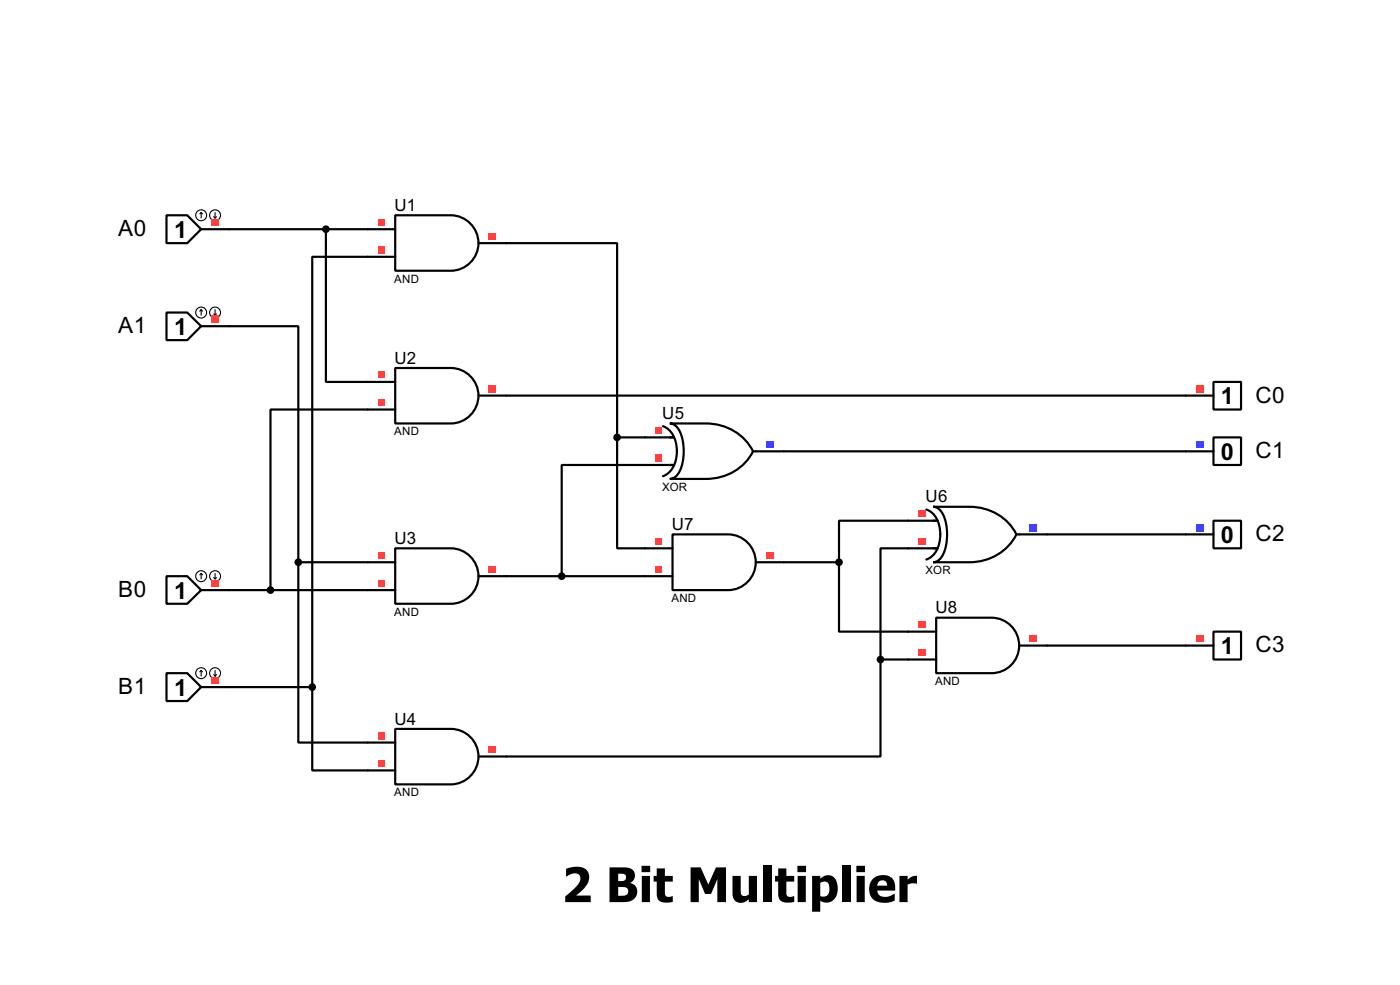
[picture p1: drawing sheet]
<svg xmlns="http://www.w3.org/2000/svg" width="256mm" height="180mm" viewBox="0 0 256 180" stroke-linecap="round" stroke-linejoin="round" font-family="sans-serif">
<g fill="none" stroke="#000" stroke-width=".4">
<path d="M72.4 39.4h10.2a5.1 5.1 0 0 1 5.1 5.1 5.1 5.1 0 0 1-5.1 5.1h-10.2zM42 59.7h12.7v43.2M42 42h30.4M59.7 42v27.9h7.7M72.4 47h-15.2v78.8M87.7 44.5h25.4v35.6M67.4 75h-17.8v33M92.8 72.4h124.4M113.1 80.1v20.3h5.1M113.1 80.1h5.1M118.2 85.1h-15.3v20.4M143.6 82.6h73.6"/>
<path d="M166.4 95.3h-12.7v7.6M191.8 97.8h25.4M42 108h25.4M54.7 102.9v33h12.7M54.7 102.9h12.7M92.8 105.5h25.4M143.6 102.9h10.1M153.7 102.9v12.7h12.7M166.4 100.4h-5.1v20.3M191.8 118.2h25.4M42 125.8h15.2M57.2 125.8v15.2h10.2"/>
<path d="M161.3 120.7v17.8h-68.5M161.3 120.7h5.1"/>
</g>
<g fill="#ff4040">
<path d="M69.3 40.1h1.2v1.2h-1.2z"/>
<path d="M69.3 45.1h1.2v1.3h-1.2z"/>
<path d="M89.6 42.6h1.3v1.3h-1.3z"/>
</g>
<path d="M67.4 69.9h5M67.4 75h5M72.4 67.4h10.2a5.1 5.1 0 0 1 5.1 5 5.1 5.1 0 0 1-5.1 5.1h-10.2zM87.7 72.4h5.1" fill="none" stroke="#000" stroke-width=".4"/>
<g fill="#ff4040">
<path d="M69.3 68h1.2v1.3h-1.2z"/>
<path d="M69.3 73.1h1.2v1.2h-1.2z"/>
<path d="M89.6 70.5h1.3v1.3h-1.3z"/>
</g>
<path d="M67.4 102.9h5M67.4 108h5M72.4 100.4h10.2a5.1 5.1 0 0 1 5.1 5 5.1 5.1 0 0 1-5.1 5.1h-10.2zM87.7 105.5h5.1" fill="none" stroke="#000" stroke-width=".4"/>
<g fill="#ff4040">
<path d="M69.3 101h1.2v1.3h-1.2z"/>
<path d="M69.3 106.1h1.2v1.3h-1.2z"/>
<path d="M89.6 103.6h1.3v1.2h-1.3z"/>
</g>
<path d="M67.4 135.9h5M72.4 133.4h10.2a5.1 5.1 0 0 1 5.1 5.1 5.1 5.1 0 0 1-5.1 5.1h-10.2zM87.7 138.5h5.1M67.4 141h5" fill="none" stroke="#000" stroke-width=".4"/>
<g fill="#ff4040">
<path d="M69.3 134h1.2v1.3h-1.2z"/>
<path d="M69.3 139.1h1.2v1.3h-1.2z"/>
<path d="M89.6 136.6h1.3v1.2h-1.3z"/>
</g>
<path d="M121.5 78a4.6 4.6 0 0 1 2.5 4.6 4.6 4.6 0 0 1-2.5 4.6M122.7 77.5h6.6a9.5 9.5 0 0 1 8.7 5.1 9.5 9.5 0 0 1-8.7 5.1h-6.6a2.21 2.21 0 0 0 1.9-1.5 9.2 9.2 0 0 0-.4-7.8l-.9-.8zM118.2 80.1h5.3M118.2 85.1h5.3M138 82.6h5.6" fill="none" stroke="#000" stroke-width=".4"/>
<g fill="#ff4040">
<path d="M120.1 78.2h1.2v1.2h-1.2z"/>
<path d="M120.1 83.2h1.2v1.3h-1.2z"/>
</g>
<path d="M140.4 80.7h1.3v1.3h-1.3z" fill="#4040ff"/>
<path d="M166.4 95.3h5.4M169.7 93.3a4.5 4.5 0 0 1 2.6 4.5 4.5 4.5 0 0 1-2.6 4.6M171 92.8h6.6a9.4 9.4 0 0 1 8.6 5 9.5 9.5 0 0 1-8.6 5.1h-6.6a2.2 2.2 0 0 0 1.8-1.5 9.2 9.2 0 0 0-.4-7.8l-.9-.7zM186.2 97.8h5.6M166.4 100.4h5.4" fill="none" stroke="#000" stroke-width=".4"/>
<g fill="#ff4040">
<path d="M168.3 93.4h1.3v1.3h-1.3z"/>
<path d="M168.3 98.5h1.3v1.2h-1.3z"/>
</g>
<path d="M188.6 95.9h1.3v1.3h-1.3z" fill="#4040ff"/>
<path d="M123.2 97.8h10.2a5.1 5.1 0 0 1 5.1 5.1 5.1 5.1 0 0 1-5.1 5.1h-10.2zM118.2 100.4h5M118.2 105.5h5M138.5 102.9h5.1" fill="none" stroke="#000" stroke-width=".4"/>
<g fill="#ff4040">
<path d="M120.1 98.5h1.2v1.2h-1.2z"/>
<path d="M120.1 103.6h1.2v1.2h-1.2z"/>
<path d="M140.4 101h1.3v1.3h-1.3z"/>
</g>
<path d="M166.4 115.6h5.1M171.5 113.1h10.2a5.1 5.1 0 0 1 5 5 5.1 5.1 0 0 1-5 5.1h-10.2zM186.7 118.2h5.1M166.4 120.7h5.1" fill="none" stroke="#000" stroke-width=".4"/>
<g fill="#ff4040">
<path d="M168.3 113.7h1.3v1.3h-1.3z"/>
<path d="M168.3 118.8h1.3v1.3h-1.3z"/>
<path d="M188.6 116.3h1.3v1.2h-1.3z"/>
</g>
<path d="M30.5 39.4h3.8l2.6 2.6-2.6 2.5h-3.8zM36.9 42h5.1" fill="none" stroke="#000" stroke-width=".4"/>
<g fill="none" stroke="#000" stroke-width=".2">
<path d="M36.9 38.9l-.3 .3M36.9 38.9l.2 .3M36.9 38.9v1M39.2 39.7l.2 .2M39.4 38.9v1M39.7 39.7l-.3 .2"/>
<circle cx="36.8" cy="39.4" r="1"/>
<circle cx="39.4" cy="39.4" r="1"/>
</g>
<path d="M38.8 40.1h1.3v1.2h-1.3z" fill="#ff4040"/>
<circle cx="59.7" cy="42" r=".5" fill="#000" stroke="#000" stroke-width=".4"/>
<path d="M30.5 57.2h3.8l2.6 2.5-2.6 2.6h-3.8zM36.9 59.7h5.1" fill="none" stroke="#000" stroke-width=".4"/>
<g fill="none" stroke="#000" stroke-width=".2">
<path d="M36.9 56.7l-.3 .3M36.9 56.7l.2 .3M36.9 56.7v1M39.2 57.5l.2 .2M39.4 56.7v1M39.7 57.5l-.3 .2"/>
<circle cx="36.8" cy="57.2" r="1"/>
<circle cx="39.4" cy="57.2" r="1"/>
</g>
<path d="M38.8 57.8h1.3v1.3h-1.3z" fill="#ff4040"/>
<path d="M30.5 105.5h3.8l2.6 2.5-2.6 2.5h-3.8zM36.9 108h5.1" fill="none" stroke="#000" stroke-width=".4"/>
<g fill="none" stroke="#000" stroke-width=".2">
<path d="M36.9 105l-.3 .2M36.9 105l.2 .2M36.9 105v1M39.2 105.7l.2 .3M39.4 105v1M39.7 105.7l-.3 .3"/>
<circle cx="36.8" cy="105.5" r="1"/>
<circle cx="39.4" cy="105.5" r="1"/>
</g>
<path d="M38.8 106.1h1.3v1.3h-1.3z" fill="#ff4040"/>
<path d="M30.5 123.2h3.8l2.6 2.6-2.6 2.5h-3.8zM36.9 125.8h5.1" fill="none" stroke="#000" stroke-width=".4"/>
<g fill="none" stroke="#000" stroke-width=".2">
<path d="M36.9 122.7l-.3 .3M36.9 122.7l.2 .3M36.9 122.7v1.1M39.2 123.5l.2 .3M39.4 122.7v1.1M39.7 123.5l-.3 .3"/>
<circle cx="36.8" cy="123.2" r="1"/>
<circle cx="39.4" cy="123.2" r="1"/>
</g>
<path d="M38.8 123.9h1.3v1.2h-1.3z" fill="#ff4040"/>
<g fill="#000" stroke="#000" stroke-width=".4">
<circle cx="113" cy="80.1" r=".5"/>
<circle cx="49.5" cy="108" r=".5"/>
<circle cx="54.6" cy="102.9" r=".5"/>
<circle cx="102.9" cy="105.5" r=".5"/>
<circle cx="153.7" cy="102.9" r=".5"/>
<circle cx="57.2" cy="125.8" r=".5"/>
<circle cx="161.3" cy="120.7" r=".5"/>
</g>
<path d="M217.2 72.4h5.1M222.3 69.9h5.1v5.1h-5.1z" fill="none" stroke="#000" stroke-width=".4"/>
<path d="M219.1 70.5h1.3v1.3h-1.3z" fill="#ff4040"/>
<path d="M217.2 82.6h5.1M222.3 80.1h5.1v5h-5.1z" fill="none" stroke="#000" stroke-width=".4"/>
<path d="M219.1 80.7h1.3v1.3h-1.3z" fill="#4040ff"/>
<path d="M217.2 97.8h5.1M222.3 95.3h5.1v5.1h-5.1z" fill="none" stroke="#000" stroke-width=".4"/>
<path d="M219.1 95.9h1.3v1.3h-1.3z" fill="#4040ff"/>
<path d="M217.2 118.2h5.1M222.3 115.6h5.1v5.1h-5.1z" fill="none" stroke="#000" stroke-width=".4"/>
<path d="M219.1 116.3h1.3v1.2h-1.3z" fill="#ff4040"/>
<text font-size="10.6" x="102.9" y="165.1">2 Bit Multiplier</text>
<g font-size="4.8">
<text x="31.9" y="43.5">1</text>
<text x="31.9" y="61.3">1</text>
<text x="223.7" y="74">1</text>
<text x="223.7" y="84.2">0</text>
<text x="223.7" y="99.4">0</text>
<text x="31.9" y="109.6">1</text>
<text x="223.7" y="119.7">1</text>
<text x="31.9" y="127.3">1</text>
</g>
<g font-size="4.6">
<text x="21.7" y="43.2">A0</text>
<text x="21.7" y="61">A1</text>
<text x="230" y="73.7">C0</text>
<text x="230" y="83.9">C1</text>
<text x="230" y="99.1">C2</text>
<text x="21.7" y="109.3">B0</text>
<text x="230" y="119.4">C3</text>
<text x="21.7" y="127">B1</text>
</g>
<g font-size="3.5">
<text x="72.3" y="38.6">U1</text>
<text x="72.3" y="66.6">U2</text>
<text x="121.3" y="76.7">U5</text>
<text x="169.6" y="92">U6</text>
<text x="72.3" y="99.6">U3</text>
<text x="123.1" y="97">U7</text>
<text x="171.4" y="112.3">U8</text>
<text x="72.3" y="132.6">U4</text>
</g>
<g font-size="2.4">
<text x="72.2" y="51.8">AND</text>
<text x="72.2" y="79.7">AND</text>
<text x="121.3" y="89.9">XOR</text>
<text x="169.5" y="105.1">XOR</text>
<text x="72.2" y="112.7">AND</text>
<text x="123" y="110.2">AND</text>
<text x="171.3" y="125.4">AND</text>
<text x="72.2" y="145.8">AND</text>
</g>
</svg>
